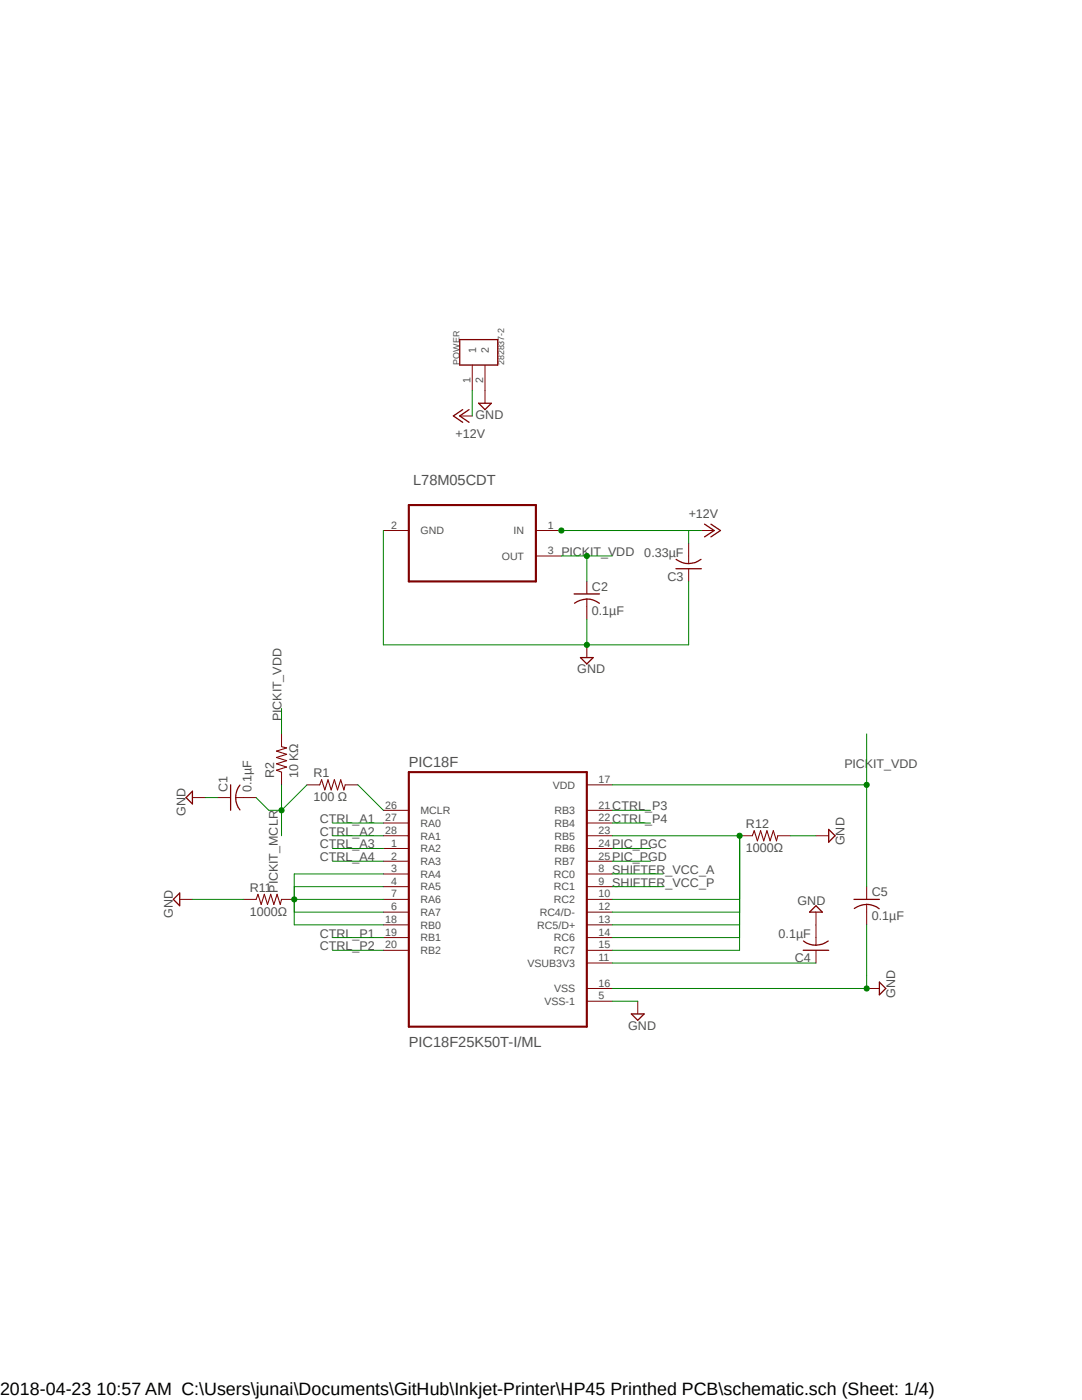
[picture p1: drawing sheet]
<svg xmlns="http://www.w3.org/2000/svg" width="216mm" height="279mm" viewBox="0 0 216 279" stroke-linecap="round" stroke-linejoin="round" font-family="sans-serif">
<path d="M32.1 64.7l151.7 144.9M183.8 64.7l-151.7 144.9" fill="none" stroke="#fff" stroke-width=".2"/>
<path d="M81.6 100.8h25.3v15.2h-25.3zM81.6 154.1h35.5v50.8h-35.5z" fill="none" stroke="#800000" stroke-width=".42"/>
<g fill="none" stroke="#800000" stroke-width=".2">
<path d="M94.2 72.9v5M96.8 72.9v7.6M91.7 83h2.5M76.5 105.9h5.1M106.9 105.9h5.1M106.9 111h5.1M117.1 116v2.5M117.1 119.5v4.1M137.4 108.4v4.1M137.4 113.5v2.5M140 105.9h2.5M117.1 128.7v2.5"/>
<path d="M38.4 159.2h2.5M43.5 159.2h2.5M47 159.2h4.1M56.2 146.5v2.5M56.2 154.1v2.5M61.3 156.6h2.5M68.9 156.6h2.5M117.1 156.6h5.1M35.9 179.5h2.5M48.6 179.5h2.5M56.2 179.5h2.5M76.5 161.7h5.1"/>
<path d="M76.5 164.3h5.1M76.5 166.8h5.1M76.5 169.3h5.1M76.5 171.9h5.1M76.5 174.4h5.1M76.5 177h5.1M76.5 179.5h5.1M117.1 161.7h5.1M117.1 164.3h5.1M117.1 166.8h5.1M117.1 169.3h5.1M117.1 171.9h5.1"/>
<path d="M117.1 174.4h5.1M117.1 177h5.1M117.1 179.5h5.1M147.6 166.8h2.5M155.2 166.8h2.5M162.8 166.8h2.6M172.9 177v2.5M76.5 182h5.1M76.5 184.6h5.1M76.5 187.1h5.1M76.5 189.7h5.1M117.1 182h5.1"/>
<path d="M117.1 184.6h5.1M117.1 187.1h5.1M117.1 189.7h5.1M117.1 192.2h5.1M117.1 197.3h5.1M117.1 199.8h5.1M127.3 199.8v2.6M162.8 182v6.6M162.8 189.7v2.5M172.9 197.3h2.6M172.9 180.5v4.1"/>
</g>
<g fill="none" stroke="#800000" stroke-width=".25">
<path d="M91.7 67.8h7.6v5.1h-7.6zM92.3 81.7l-1.8 1.3 1.8 1.3M93.6 81.7l-1.9 1.3 1.9 1.3M95.5 80.5h2.5l-1.2 1.2zM114.6 118.5h5M134.9 113.5h5.1M134.9 111.6a4 4 0 0 0 5 0M140.6 104.6l1.9 1.3-1.9 1.2M141.9 104.6l1.9 1.3-1.9 1.2M114.6 120.4a4 4 0 0 1 5 0M115.8 131.2h2.6l-1.3 1.3zM38.4 157.9v2.5l-1.3-1.2z"/>
<path d="M46 156.6v5.1M47.9 156.7a4 4 0 0 0 0 4.9M35.9 178.2v2.6l-1.3-1.3zM165.4 165.5l1.2 1.3-1.2 1.3zM170.4 179.5h5.1M160.3 189.7h5.1M160.3 187.8a4 4 0 0 0 5 0M162.8 180.8l1.3 1.2h-2.6zM172.9 180.5a4.5 4.5 0 0 1 2.5 .9M172.9 180.5a4.4 4.4 0 0 0-2.4 .8M175.5 196l1.2 1.3-1.2 1.2zM126 202.4h2.5l-1.2 1.2z"/>
</g>
<path d="M56.2 149l1 .3-2 .6 2 .6-2 .7 2 .6-2 .6 2 .7-2 .6 1 .4M63.8 156.6l.4-1 .6 2 .6-2 .7 2 .6-2 .7 2 .6-2 .6 2 .3-1M51.1 179.5l.4-1 .6 2 .6-2 .7 2 .6-2 .7 2 .6-2 .6 2 .3-1M150.1 166.8l.4-1 .6 2 .7-2 .6 2 .6-2 .7 2 .6-2 .6 2 .3-1" fill="none" stroke="#800000" stroke-width=".21"/>
<path d="M51.1 159.2l2.5 2.5h2.6M56.2 156.6v5.1M61.3 156.6l-5.1 5.1M122.2 192.2h40.6" fill="none" stroke="#008000" stroke-width=".2"/>
<circle cx="56.2" cy="161.7" r=".51" fill="#008000"/>
<g fill="none" stroke="#008000" stroke-width=".2">
<path d="M40.9 159.2h2.6M56.2 161.7v5.1M172.9 184.6v12.7h-50.7"/>
<circle cx="56.2" cy="161.7" r=".51"/>
</g>
<circle cx="172.9" cy="197.3" r=".51" fill="#008000"/>
<g fill="none" stroke="#008000" stroke-width=".2">
<path d="M76.5 105.9v22.8h60.9v-12.7M117.1 123.6v5.1"/>
<circle cx="172.9" cy="197.3" r=".51"/>
</g>
<circle cx="117.1" cy="128.7" r=".51" fill="#008000"/>
<g fill="none" stroke="#008000" stroke-width=".2">
<path d="M112 105.9h28M137.4 105.9v2.5M71.4 156.6l5.1 5.1M38.4 179.5h10.2M157.7 166.8h5.1M122.2 199.8h5.1"/>
<circle cx="117.1" cy="128.7" r=".51"/>
</g>
<circle cx="112" cy="105.9" r=".51" fill="#008000"/>
<g fill="none" stroke="#008000" stroke-width=".2">
<path d="M94.2 77.9v5.1M58.7 177h17.8M66.3 164.3h10.2M66.3 166.8h10.2M66.3 169.3h10.2M66.3 171.9h10.2M76.5 174.4h-17.8v5.1M122.2 164.3h7.6M122.2 169.3h7.6M122.2 171.9h7.6M122.2 177h10.1M122.2 174.4h10.1"/>
<path d="M122.2 161.7h7.6M66.3 187.1h10.2M66.3 189.7h10.2"/>
<circle cx="112" cy="105.9" r=".51"/>
</g>
<circle cx="58.7" cy="179.5" r=".51" fill="#008000"/>
<g fill="none" stroke="#008000" stroke-width=".2">
<path d="M76.5 179.5h-17.8v5.1h17.8M122.2 166.8h25.4v12.7h-25.4M58.7 182h17.8"/>
<circle cx="58.7" cy="179.5" r=".51"/>
</g>
<circle cx="147.6" cy="166.8" r=".51" fill="#008000"/>
<g fill="none" stroke="#008000" stroke-width=".2">
<path d="M122.2 156.6h50.7v20.4M147.6 166.8v22.9h-25.4M122.2 182h25.4M122.2 184.6h25.4M122.2 187.1h25.4"/>
<circle cx="147.6" cy="166.8" r=".51"/>
</g>
<circle cx="172.9" cy="156.6" r=".51" fill="#008000"/>
<g fill="none" stroke="#008000" stroke-width=".2">
<path d="M112 111h10.2M117.1 111v5M56.2 141.4v5.1M172.9 146.5v10.1"/>
<circle cx="172.9" cy="156.6" r=".51"/>
</g>
<circle cx="117.1" cy="111" r=".51" fill="#008000"/>
<circle cx="117.1" cy="111" r=".51" fill="none" stroke="#008000" stroke-width=".2"/>
<text font-size="3.6" x="0" y="278.4">2018-04-23 10:57 AM C:\Users\junai\Documents\GitHub\Inkjet-Printer\HP45 Printhed PCB\schematic.sch (Sheet: 1/4)</text>
<g font-size="2.9" fill="#505050">
<text x="82.5" y="96.7">L78M05CDT</text>
<text x="81.6" y="153.1">PIC18F</text>
<text x="81.6" y="208.9">PIC18F25K50T-I/ML</text>
</g>
<g font-size="2.5" fill="#505050">
<text x="94.9" y="83.7">GND</text>
<text x="90.9" y="87.3">+12V</text>
<text x="137.4" y="103.3">+12V</text>
<text x="112" y="111">PICKIT_VDD</text>
<text x="128.6" y="111.1">0.33µF</text>
<text x="118.1" y="117.9">C2</text>
<text x="133.2" y="115.9">C3</text>
<text x="118.1" y="122.7">0.1µF</text>
<text x="115.2" y="134.4">GND</text>
<text x="56.2" y="143.9" transform="rotate(-90 56.2 143.9)">PICKIT_VDD</text>
<text x="54.7" y="155.4" transform="rotate(-90 54.7 155.4)">R2</text>
<text x="59.5" y="155.4" transform="rotate(-90 59.5 155.4)">10 KΩ</text>
<text x="62.5" y="155.2">R1</text>
<text x="168.5" y="153.3">PICKIT_VDD</text>
<text x="45.4" y="158.2" transform="rotate(-90 45.4 158.2)">C1</text>
<text x="50.2" y="158.2" transform="rotate(-90 50.2 158.2)">0.1µF</text>
<text x="62.5" y="159.9">100 Ω</text>
<text x="122.2" y="161.7">CTRL_P3</text>
<text x="37" y="162.9" transform="rotate(-90 37 162.9)">GND</text>
<text x="63.8" y="164.3">CTRL_A1</text>
<text x="63.8" y="166.8">CTRL_A2</text>
<text x="122.2" y="164.3">CTRL_P4</text>
<text x="148.8" y="165.3">R12</text>
<text x="63.8" y="169.3">CTRL_A3</text>
<text x="63.8" y="171.9">CTRL_A4</text>
<text x="122.2" y="169.3">PIC_PGC</text>
<text x="122.2" y="171.9">PIC_PGD</text>
<text x="148.8" y="170.1">1000Ω</text>
<text x="168.5" y="168.7" transform="rotate(-90 168.5 168.7)">GND</text>
<text x="49.8" y="178">R11</text>
<text x="55.4" y="178.1" transform="rotate(-90 55.4 178.1)">PICKIT_MCLR</text>
<text x="122.2" y="177">SHIFTER_VCC_P</text>
<text x="122.2" y="174.4">SHIFTER_VCC_A</text>
<text x="174" y="178.9">C5</text>
<text x="34.5" y="183.2" transform="rotate(-90 34.5 183.2)">GND</text>
<text x="49.8" y="182.8">1000Ω</text>
<text x="159.1" y="180.6">GND</text>
<text x="174" y="183.7">0.1µF</text>
<text x="63.8" y="187.1">CTRL_P1</text>
<text x="63.8" y="189.7">CTRL_P2</text>
<text x="155.4" y="187.2">0.1µF</text>
<text x="158.6" y="192.1">C4</text>
<text x="178.6" y="199.2" transform="rotate(-90 178.6 199.2)">GND</text>
<text x="125.4" y="205.5">GND</text>
</g>
<g font-size="2.1" fill="#505050">
<text x="95" y="70.5" transform="rotate(-90 95 70.5)">1</text>
<text x="97.5" y="70.5" transform="rotate(-90 97.5 70.5)">2</text>
<text x="93.9" y="76.4" transform="rotate(-90 93.9 76.4)">1</text>
<text x="96.4" y="76.4" transform="rotate(-90 96.4 76.4)">2</text>
<text x="78" y="105.5">2</text>
<text x="83.9" y="106.6">GND</text>
<text x="102.5" y="106.6">IN</text>
<text x="109.3" y="105.5">1</text>
<text x="100.1" y="111.7">OUT</text>
<text x="109.3" y="110.6">3</text>
<text x="76.8" y="161.4">26</text>
<text x="110.3" y="157.4">VDD</text>
<text x="119.4" y="156.3">17</text>
<text x="119.4" y="161.4">21</text>
<text x="76.8" y="163.9">27</text>
<text x="76.8" y="166.5">28</text>
<text x="83.9" y="162.5">MCLR</text>
<text x="83.9" y="165">RA0</text>
<text x="83.9" y="167.6">RA1</text>
<text x="110.7" y="162.5">RB3</text>
<text x="110.7" y="165">RB4</text>
<text x="110.7" y="167.6">RB5</text>
<text x="119.4" y="163.9">22</text>
<text x="119.4" y="166.5">23</text>
<text x="78" y="169">1</text>
<text x="78" y="171.5">2</text>
<text x="83.9" y="170.1">RA2</text>
<text x="83.9" y="172.6">RA3</text>
<text x="110.7" y="170.1">RB6</text>
<text x="110.7" y="172.6">RB7</text>
<text x="119.4" y="169">24</text>
<text x="119.4" y="171.5">25</text>
<text x="78" y="174">3</text>
<text x="78" y="176.6">4</text>
<text x="78" y="179.1">7</text>
<text x="83.9" y="175.2">RA4</text>
<text x="83.9" y="177.7">RA5</text>
<text x="110.5" y="175.2">RC0</text>
<text x="110.5" y="177.7">RC1</text>
<text x="119.4" y="174">8</text>
<text x="119.4" y="176.6">9</text>
<text x="119.4" y="179.1">10</text>
<text x="76.8" y="184.2">18</text>
<text x="78" y="181.7">6</text>
<text x="83.9" y="180.3">RA6</text>
<text x="83.9" y="182.8">RA7</text>
<text x="83.9" y="185.3">RB0</text>
<text x="107.2" y="185.3">RC5/D+</text>
<text x="107.7" y="182.8">RC4/D-</text>
<text x="110.5" y="180.3">RC2</text>
<text x="119.4" y="181.7">12</text>
<text x="119.4" y="184.2">13</text>
<text x="76.8" y="186.7">19</text>
<text x="76.8" y="189.3">20</text>
<text x="83.9" y="187.9">RB1</text>
<text x="83.9" y="190.4">RB2</text>
<text x="110.5" y="187.9">RC6</text>
<text x="110.5" y="190.4">RC7</text>
<text x="119.4" y="186.7">14</text>
<text x="119.4" y="189.3">15</text>
<text x="119.4" y="191.8">11</text>
<text x="105.3" y="193">VSUB3V3</text>
<text x="119.4" y="196.9">16</text>
<text x="108.7" y="200.6">VSS-1</text>
<text x="110.6" y="198">VSS</text>
<text x="119.4" y="199.4">5</text>
</g>
<g font-size="1.8" fill="#505050">
<text x="91.7" y="72.9" transform="rotate(-90 91.7 72.9)">POWER</text>
<text x="100.6" y="72.9" transform="rotate(-90 100.6 72.9)">282837-2</text>
</g>
</svg>
